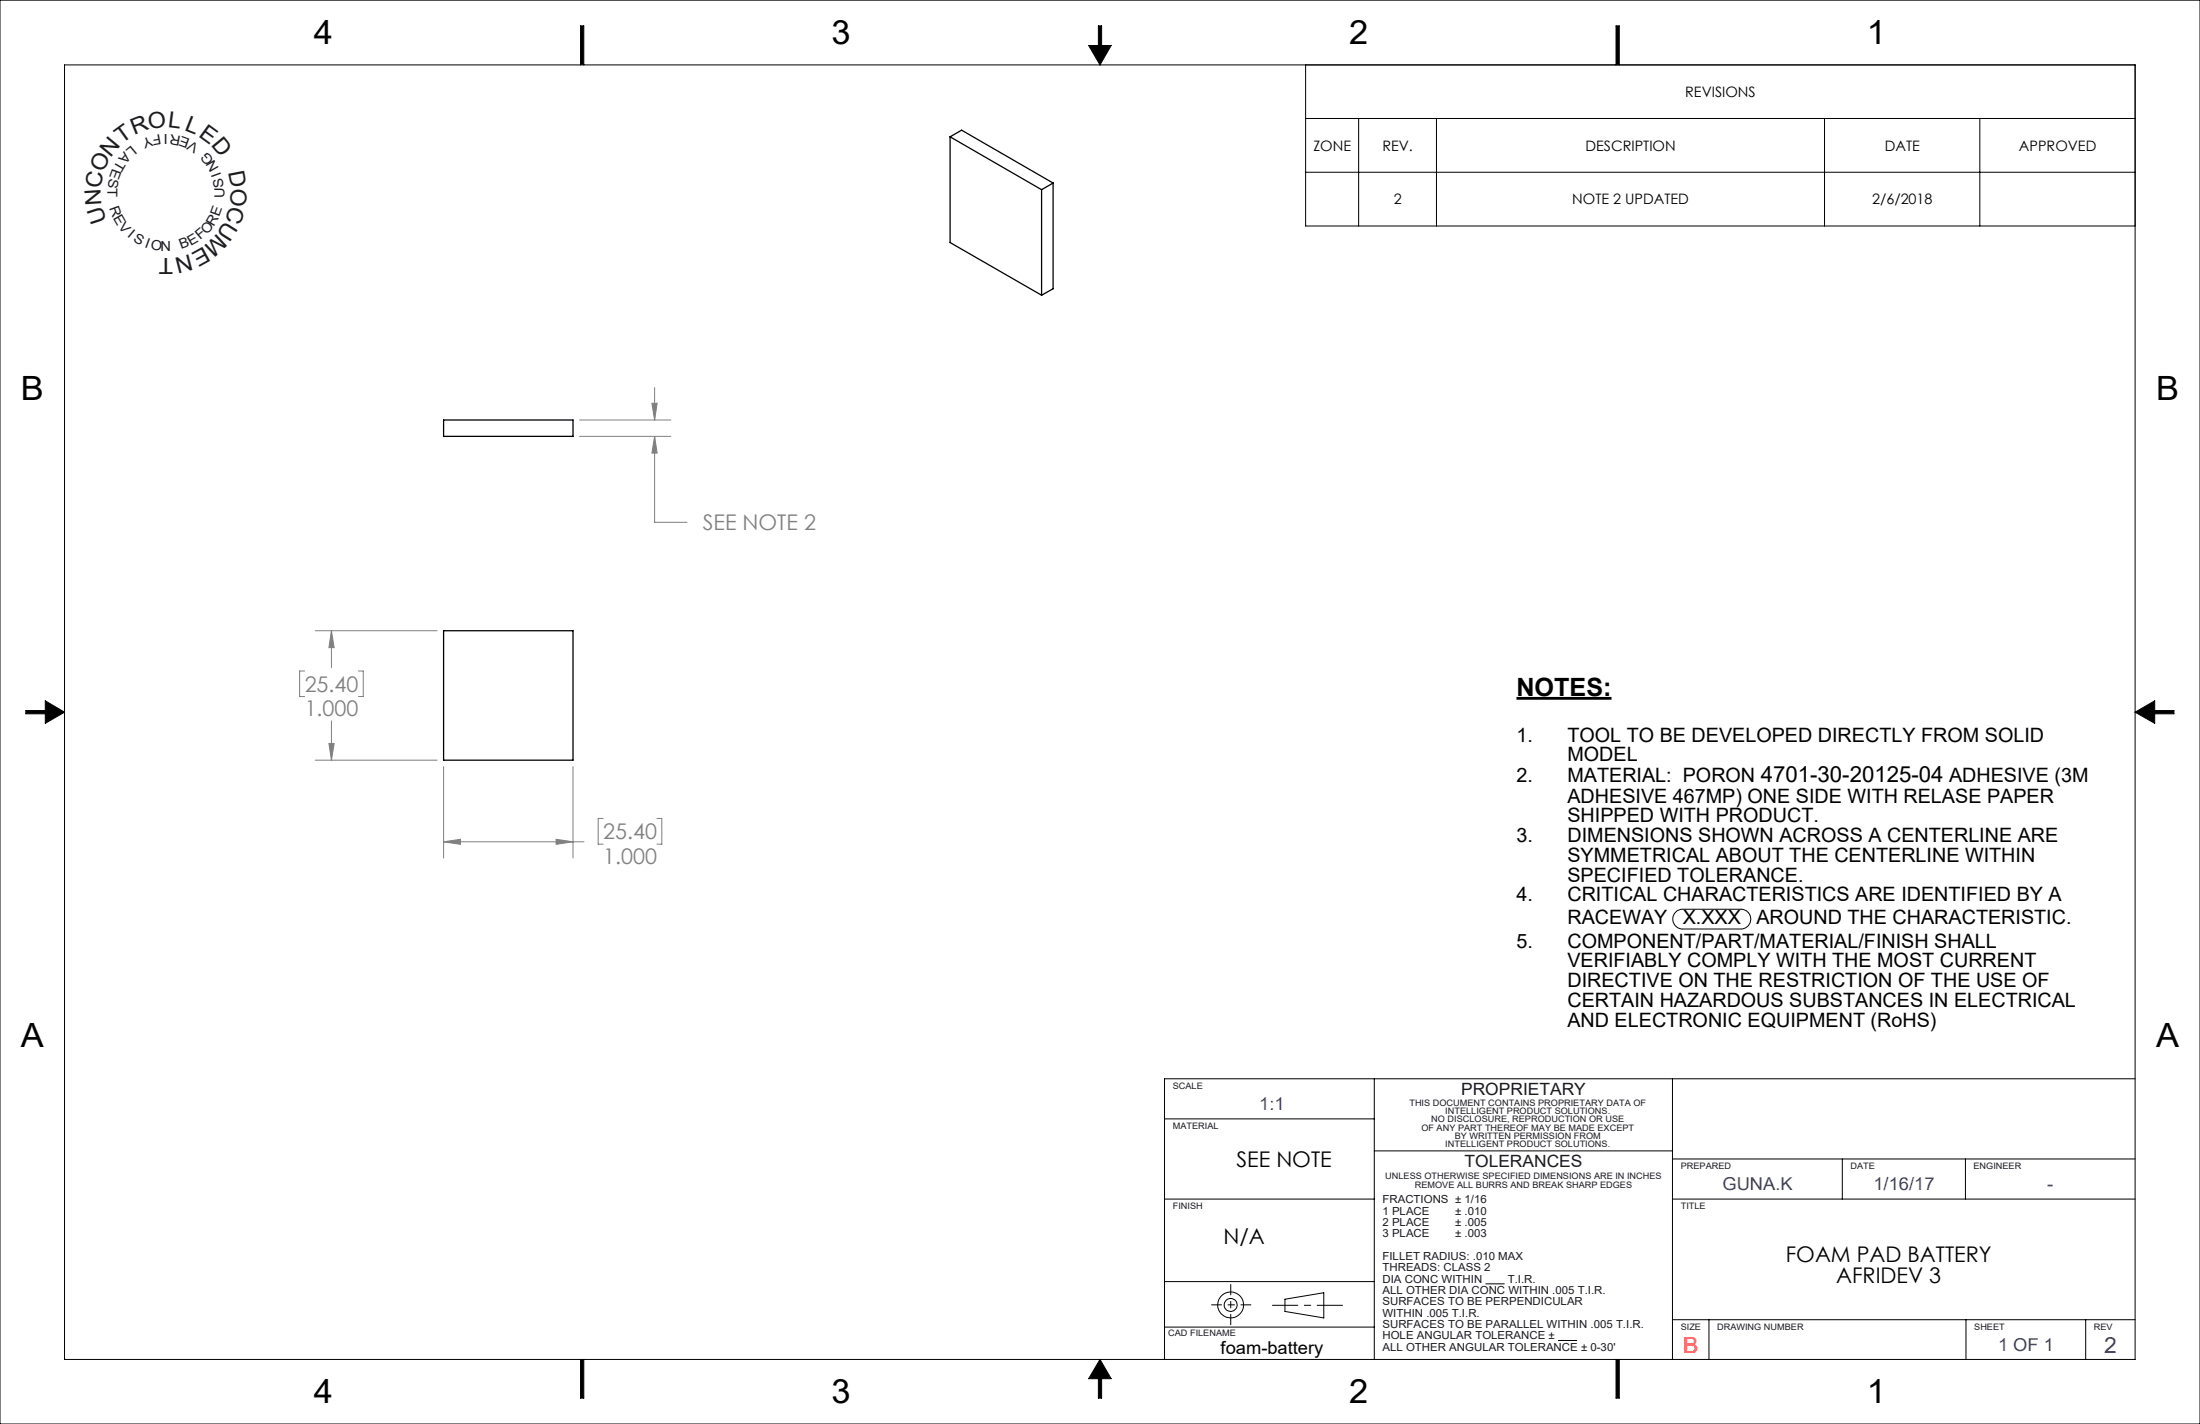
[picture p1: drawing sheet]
<svg xmlns="http://www.w3.org/2000/svg" width="432mm" height="279mm" viewBox="0 0 432 279" stroke-linecap="round" stroke-linejoin="round" font-family="sans-serif">
<g fill="none" stroke="#000" stroke-width=".2">
<path d="M0 0h431.8v279.4h-431.8zM12.7 12.7h406.4v254h-406.4zM113.9 12.7v-7.6h.7v7.6M215.6 5.1h.6v3.8h1.9l-2.2 3.8-2.2-3.8h1.9zM256.3 12.7v31.6h162.8M317.2 12.7v-7.6h.6v7.6M256.3 23.2h162.8M256.3 33.8h162.8M266.7 23.2v21.1M281.9 23.2v21.1M358.1 23.2v21.1M388.6 23.2v21.1"/>
<path d="M5.1 139.4h3.8v-1.9l3.8 2.2-3.8 2.2v-1.8h-3.8zM419.1 139.7l3.8-2.2v1.9h3.8v.7h-3.8v1.8zM329 178.9l1.1-.5h11.6a1.94 1.94 0 0 1 1.9 1.9 1.94 1.94 0 0 1-1.9 2h-11.4a1.95 1.95 0 0 1-1.8-1.3 1.95 1.95 0 0 1 .5-2.1zM228.6 219.5h41.1M269.7 211.7v55M328.3 211.7v55M419.1 211.7h-190.5v55M228.6 235.3h41.1M269.7 225.8h58.6M328.3 235.3h90.8M328.3 227.4h90.8M361.6 227.4v7.9"/>
<path d="M385.8 227.4v7.9M228.6 251.5h41.1M252.2 254.9l7.6-1.3v5l-7.6-1.3zM291.6 251.9h3.7M328.3 258.9h90.8M335.4 258.9v7.8M385.9 258.9v7.8M409.4 258.9v7.8M113.9 266.7v7.6h.7v-7.6M215.9 266.7l2.2 3.8h-1.9v3.8h-.6v-3.8h-1.9zM228.6 260.4h41.1M305.8 263h3.7"/>
<path d="M317.2 266.7v7.6h.6v-7.6"/>
<circle cx="241.5" cy="256" r="1.26"/>
<circle cx="241.5" cy="256" r="2.54"/>
</g>
<path d="M237.8 256h7.7" fill="none" stroke="#000" stroke-width=".2" stroke-dasharray="15.2 1.3 1.3 1.3" stroke-dashoffset="13.3"/>
<path d="M241.6 252v7.9" fill="none" stroke="#000" stroke-width=".2" stroke-dasharray="15.2 1.3 1.3 1.3" stroke-dashoffset="13.2"/>
<path d="M249.8 256.1h13.7" fill="none" stroke="#000" stroke-width=".2" stroke-dasharray="15.2 1.3 1.3 1.3" stroke-dashoffset="10.3"/>
<path d="M113.9 5.1v7.6h.7v-7.6zM215.6 5.1v3.8h-1.9l2.2 3.8 2.2-3.8h-1.9v-3.8zM317.2 5.1v7.6h.6v-7.6zM419.1 139.7l3.8 2.2v-1.8h3.8v-.7h-3.8v-1.9zM317.2 266.7v7.6h.6v-7.6zM215.9 266.7l-2.2 3.8h1.9v3.8h.6v-3.8h1.9zM113.9 266.7v7.6h.7v-7.6zM5.1 139.4v.7h3.8v1.8l3.8-2.2-3.8-2.2v1.9z" fill-rule="evenodd" fill="#000"/>
<path d="M297.6 137h18.7" fill="none" stroke="#000" stroke-width=".55"/>
<g fill="none" stroke="#808080" stroke-width=".2">
<path d="M128 79.1h1l-.5 3.3zM128.5 76.1v6.3M113.7 85.6h18M113.7 82.4h18M128.5 85.6l.5 3.3h-1zM128.5 85.6v16.9h6.3M59.8 131.7h-1v5h1M61.9 123.8h23.9M65.1 123.8l.5 3.3h-1zM65.1 123.8v7.2M70.3 131.7h1v5h-1M61.9 149.2h23.9"/>
<path d="M64.6 145.9h1l-.5 3.3zM65.1 141.4v7.8M87.1 150.4v17.9M112.5 150.4v17.9M87.1 165.2l3.3-.5v1zM87.1 165.2h27.5M109.1 164.7l3.4 .5-3.4 .5zM118.4 160.6h-1v5h1M128.9 160.6h1v5h-1"/>
</g>
<path d="M65.1 123.8l.5 3.3h-1zM64.6 145.9h1l-.5 3.3zM87.1 165.2l3.3-.5v1zM109.1 164.7l3.4 .5-3.4 .5zM128.5 85.6l.5 3.3h-1zM128 79.1h1l-.5 3.3z" fill="#808080"/>
<path d="M186.5 26.8l17.9 10.4M186.5 26.8l2.2-1.3 18 10.4M186.5 26.8v20.8l17.9 10.3M204.4 37.2v20.7M206.7 35.9v20.8l-2.3 1.2M206.7 35.9l-2.3 1.3M87.1 82.4h25.4v3.2h-25.4zM87.1 123.8h25.4v25.4h-25.4z" fill="none" stroke="#000" stroke-width=".25"/>
<g font-size="6.6">
<text x="61.6" y="8.7">4</text>
<text x="163.2" y="8.7">3</text>
<text x="264.8" y="8.7">2</text>
<text x="366.4" y="8.7">1</text>
<text x="4.1" y="78.5">B</text>
<text x="423.2" y="78.5">B</text>
<text x="4.1" y="205.5">A</text>
<text x="423.2" y="205.5">A</text>
<text x="61.6" y="275.4">4</text>
<text x="163.2" y="275.4">3</text>
<text x="264.8" y="275.4">2</text>
<text x="366.4" y="275.4">1</text>
</g>
<text font-size="4.9" x="297.6" y="136.5">NOTES:</text>
<g font-size="4.4" fill="#191924">
<text x="23.9" y="28.3" transform="rotate(-36 23.9 28.3)">T</text>
<text x="26.3" y="26.6" transform="rotate(-22 26.3 26.6)">R</text>
<text x="29.2" y="25.4" transform="rotate(-7 29.2 25.4)">O</text>
<text x="32.9" y="25" transform="rotate(7 32.9 25)">L</text>
<text x="36.1" y="25.5" transform="rotate(22 36.1 25.5)">L</text>
<text x="38.8" y="26.6" transform="rotate(36 38.8 26.6)">E</text>
<text x="41.3" y="28.4" transform="rotate(50 41.3 28.4)">D</text>
<text x="20.3" y="34" transform="rotate(-65 20.3 34)">O</text>
<text x="21.7" y="31" transform="rotate(-50 21.7 31)">N</text>
<text x="44.8" y="33.8" transform="rotate(79 44.8 33.8)">D</text>
<text x="19.7" y="37.1" transform="rotate(-79 19.7 37.1)">C</text>
<text x="19.9" y="40.3" transform="rotate(-94 19.9 40.3)">N</text>
<text x="45.2" y="40.2" transform="rotate(108 45.2 40.2)">C</text>
<text x="45.4" y="36.8" transform="rotate(94 45.4 36.8)">O</text>
<text x="20.9" y="43.3" transform="rotate(-108 20.9 43.3)">U</text>
<text x="42.7" y="45.8" transform="rotate(137 42.7 45.8)">M</text>
<text x="44.2" y="43.3" transform="rotate(122 44.2 43.3)">U</text>
<text x="34" y="50.6" transform="rotate(-180 34 50.6)">T</text>
<text x="37.3" y="49.8" transform="rotate(166 37.3 49.8)">N</text>
<text x="40.1" y="48.3" transform="rotate(151 40.1 48.3)">E</text>
</g>
<text font-size="4.4" fill="#f00" x="330.4" y="265.4">B</text>
<text font-size="4.4" fill="#00f" x="413" y="265.4">2</text>
<g font-size="4.2" fill="#808080">
<text x="137.9" y="104.1">SEE NOTE 2</text>
<text x="59.8" y="135.7">25.40</text>
<text x="59.8" y="140.5">1.000</text>
<text x="118.4" y="164.7">25.40</text>
<text x="118.4" y="169.4">1.000</text>
</g>
<g font-size="4.2">
<text x="242.7" y="229">SEE NOTE</text>
<text x="240.1" y="244.2">N/A</text>
<text x="350.5" y="247.5">FOAM PAD BATTERY</text>
<text x="360.4" y="251.7">AFRIDEV 3</text>
</g>
<g font-size="3.9">
<text x="297.6" y="145.5">1.</text>
<text x="307.6" y="145.5">TOOL TO BE DEVELOPED DIRECTLY FROM SOLID</text>
<text x="307.6" y="149.4">MODEL</text>
<text x="297.6" y="153.5">2.</text>
<text x="307.6" y="153.5">MATERIAL: PORON 4701-30-20125-04 ADHESIVE (3M</text>
<text x="307.6" y="157.5">ADHESIVE 467MP) ONE SIDE WITH RELASE PAPER</text>
<text x="307.6" y="161.3">SHIPPED WITH PRODUCT.</text>
<text x="297.6" y="165.2">3.</text>
<text x="307.6" y="165.2">DIMENSIONS SHOWN ACROSS A CENTERLINE ARE</text>
<text x="307.6" y="169.1">SYMMETRICAL ABOUT THE CENTERLINE WITHIN</text>
<text x="307.6" y="173">SPECIFIED TOLERANCE.</text>
<text x="297.6" y="176.9">4.</text>
<text x="307.6" y="176.9">CRITICAL CHARACTERISTICS ARE IDENTIFIED BY A</text>
<text x="297.6" y="185.9">5.</text>
<text x="307.6" y="185.9">COMPONENT/PART/MATERIAL/FINISH SHALL</text>
<text x="307.6" y="181.4">RACEWAY</text>
<text x="330.3" y="181.4">X.XXX</text>
<text x="344.7" y="181.4">AROUND THE CHARACTERISTIC.</text>
<text x="307.6" y="189.8">VERIFIABLY COMPLY WITH THE MOST CURRENT</text>
<text x="307.6" y="193.7">DIRECTIVE ON THE RESTRICTION OF THE USE OF</text>
<text x="307.6" y="197.6">CERTAIN HAZARDOUS SUBSTANCES IN ELECTRICAL</text>
<text x="307.6" y="201.4">AND ELECTRONIC EQUIPMENT (RoHS)</text>
</g>
<g font-size="3.5" fill="#00f">
<text x="247.2" y="217.8">1:1</text>
<text x="338.1" y="233.6">GUNA.K</text>
<text x="367.7" y="233.6">1/16/17</text>
<text x="401.8" y="233.6">-</text>
<text x="392.2" y="265.1">1 OF 1</text>
</g>
<text font-size="3.5" x="239.6" y="265.7">foam-battery</text>
<g font-size="3.3" fill="#191924">
<text x="286.8" y="214.8">PROPRIETARY</text>
<text x="287.4" y="229">TOLERANCES</text>
</g>
<g font-size="2.8">
<text x="330.8" y="19">REVISIONS</text>
<text x="257.8" y="29.6">ZONE</text>
<text x="271.3" y="29.6">REV.</text>
<text x="311.2" y="29.6">DESCRIPTION</text>
<text x="369.9" y="29.6">DATE</text>
<text x="396.3" y="29.6">APPROVED</text>
<text x="273.5" y="40.1">2</text>
<text x="308.6" y="40.1">NOTE 2 UPDATED</text>
<text x="367.5" y="40.1">2/6/2018</text>
</g>
<g font-size="2.7" fill="#191924">
<text x="24.4" y="29.7" transform="rotate(130 24.4 29.7)">A</text>
<text x="25.8" y="28.5" transform="rotate(140 25.8 28.5)">L</text>
<text x="29.5" y="26.7" transform="rotate(160 29.5 26.7)">Y</text>
<text x="31.4" y="26.4" transform="rotate(170 31.4 26.4)">F</text>
<text x="33" y="26.3" transform="rotate(-180 33 26.3)">I</text>
<text x="35.6" y="26.7" transform="rotate(-170 35.6 26.7)">R</text>
<text x="37.4" y="27.4" transform="rotate(-160 37.4 27.4)">E</text>
<text x="39.1" y="28.4" transform="rotate(-150 39.1 28.4)">V</text>
<text x="21.4" y="34.9" transform="rotate(100 21.4 34.9)">S</text>
<text x="22.1" y="33" transform="rotate(110 22.1 33)">E</text>
<text x="23.1" y="31.3" transform="rotate(120 23.1 31.3)">T</text>
<text x="42.1" y="31.3" transform="rotate(-130 42.1 31.3)">G</text>
<text x="43" y="33" transform="rotate(-120 43 33)">N</text>
<text x="43.5" y="34.3" transform="rotate(-110 43.5 34.3)">I</text>
<text x="21.1" y="36.9" transform="rotate(90 21.1 36.9)">T</text>
<text x="21.4" y="40.8" transform="rotate(70 21.4 40.8)">R</text>
<text x="44" y="36.8" transform="rotate(-100 44 36.8)">S</text>
<text x="44" y="38.9" transform="rotate(-90 44 38.9)">U</text>
<text x="22.1" y="42.7" transform="rotate(60 22.1 42.7)">E</text>
<text x="23.2" y="44.5" transform="rotate(50 23.2 44.5)">V</text>
<text x="24.9" y="46.4" transform="rotate(40 24.9 46.4)">I</text>
<text x="26" y="47.3" transform="rotate(30 26 47.3)">S</text>
<text x="39.3" y="47.2" transform="rotate(-40 39.3 47.2)">F</text>
<text x="40.6" y="46.1" transform="rotate(-50 40.6 46.1)">O</text>
<text x="42" y="44.5" transform="rotate(-60 42 44.5)">R</text>
<text x="43" y="42.6" transform="rotate(-70 43 42.6)">E</text>
<text x="28.3" y="48.5" transform="rotate(20 28.3 48.5)">I</text>
<text x="29.5" y="48.9" transform="rotate(10 29.5 48.9)">O</text>
<text x="31.5" y="49.3">N</text>
<text x="35.6" y="48.9" transform="rotate(-20 35.6 48.9)">B</text>
<text x="37.5" y="48.2" transform="rotate(-30 37.5 48.2)">E</text>
</g>
<g font-size="2.2" fill="#191924">
<text x="271.3" y="236.1">FRACTIONS ± 1/16</text>
<text x="271.3" y="238.3">1 PLACE</text>
<text x="285.6" y="238.3">± .010</text>
<text x="271.3" y="240.5">2 PLACE</text>
<text x="271.3" y="242.8">3 PLACE</text>
<text x="285.6" y="240.5">± .005</text>
<text x="285.6" y="242.8">± .003</text>
<text x="271.3" y="247.2">FILLET RADIUS: .010 MAX</text>
<text x="271.3" y="249.4">THREADS: CLASS 2</text>
<text x="271.3" y="251.7">DIA CONC WITHIN</text>
<text x="295.9" y="251.7">T.I.R.</text>
<text x="271.3" y="253.9">ALL OTHER DIA CONC WITHIN .005 T.I.R.</text>
<text x="271.3" y="256.1">SURFACES TO BE PERPENDICULAR</text>
<text x="271.3" y="258.3">WITHIN .005 T.I.R.</text>
<text x="271.3" y="260.5">SURFACES TO BE PARALLEL WITHIN .005 T.I.R.</text>
<text x="271.3" y="262.8">HOLE ANGULAR TOLERANCE ±</text>
<text x="271.3" y="265">ALL OTHER ANGULAR TOLERANCE ± 0-30'</text>
</g>
<g font-size="1.7" fill="#191924">
<text x="230.2" y="213.7">SCALE</text>
<text x="230.2" y="221.6">MATERIAL</text>
<text x="276.6" y="216.9">THIS DOCUMENT CONTAINS PROPRIETARY DATA OF</text>
<text x="279" y="221.8">OF ANY PART THEREOF MAY BE MADE EXCEPT</text>
<text x="280.9" y="220.2">NO DISCLOSURE, REPRODUCTION OR USE</text>
<text x="283.7" y="218.6">INTELLIGENT PRODUCT SOLUTIONS.</text>
<text x="283.7" y="225.1">INTELLIGENT PRODUCT SOLUTIONS.</text>
<text x="285.5" y="223.5">BY WRITTEN PERMISSION FROM</text>
<text x="271.9" y="231.4">UNLESS OTHERWISE SPECIFIED DIMENSIONS ARE IN INCHES</text>
<text x="277.7" y="233">REMOVE ALL BURRS AND BREAK SHARP EDGES</text>
<text x="329.9" y="229.4">PREPARED</text>
<text x="363.2" y="229.4">DATE</text>
<text x="387.4" y="229.4">ENGINEER</text>
<text x="230.2" y="237.3">FINISH</text>
<text x="329.9" y="237.3">TITLE</text>
<text x="229.3" y="262.1">CAD FILENAME</text>
<text x="329.9" y="261">SIZE</text>
<text x="337" y="261">DRAWING NUMBER</text>
<text x="387.5" y="261">SHEET</text>
<text x="411" y="261">REV</text>
</g>
</svg>
